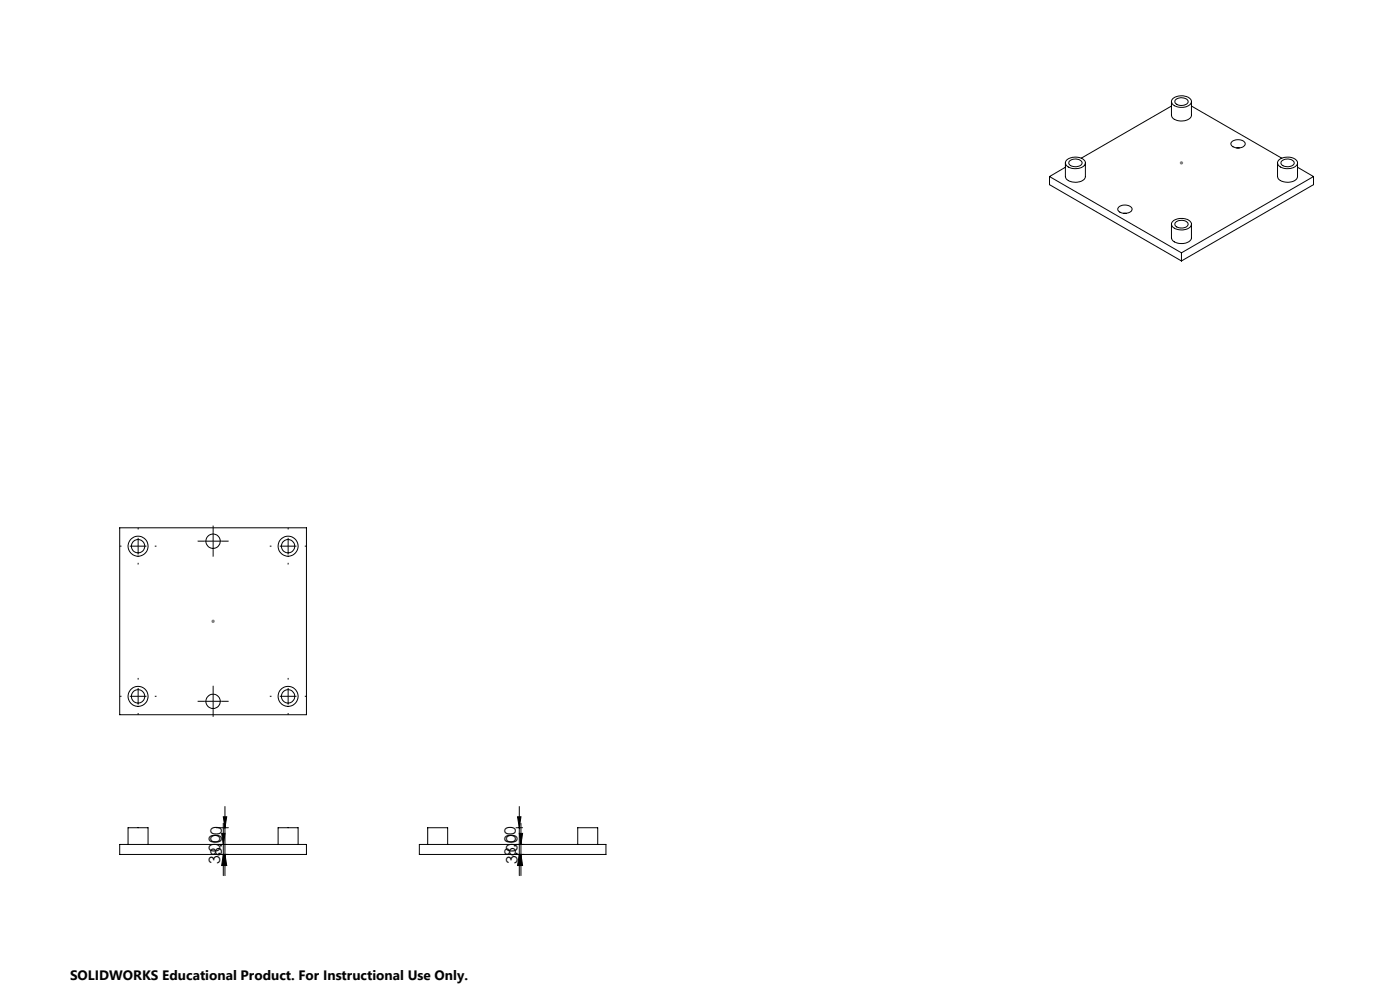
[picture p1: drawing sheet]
<svg xmlns="http://www.w3.org/2000/svg" width="420mm" height="297mm" viewBox="0 0 420 297" stroke-linecap="round" stroke-linejoin="round" font-family="sans-serif">
<g fill="none" stroke="#000" stroke-width=".3">
<path d="M351.4 30.4v4.1a3.2 3.2 0 0 0 4.3 1.6 1.95 1.95 0 0 0 1.7-1.6v-4.1M351.4 31.8l-27 15.6M351.7 29.7a4 4 0 0 1 5.7 .4 2.06 2.06 0 0 1-2.4 2.1 3 3 0 0 1-3.6-1.8zM352.6 30a2.59 2.59 0 0 1 3.8 .3 1.96 1.96 0 0 1-2.8 1.2 1.08 1.08 0 0 1-1-1.5zM357.4 31.8l27.1 15.6M314.9 52.9v2.4l39.5 22.9M314.9 52.9l39.5 22.9M319.6 48.8v4.1a3.1 3.1 0 0 0 3.9 1.6 2.07 2.07 0 0 0 2.1-1.6v-4.1M319.6 50.1l-4.7 2.8M319.9 48.1a4 4 0 0 1 5.6 .3 2.02 2.02 0 0 1-2.4 2.1 2.92 2.92 0 0 1-3.5-1.7zM320.9 48.2a2.44 2.44 0 0 1 3.7 .7 2.38 2.38 0 0 1-4 .1zM369.7 42.3a2.96 2.96 0 0 1 3.8 .5 1.77 1.77 0 0 1-2.4 1.5 1.45 1.45 0 0 1-1.7-1.6z"/>
<path d="M371.1 44.3h.7M383.3 48.8v4.1a3.1 3.1 0 0 0 3.9 1.6 2.07 2.07 0 0 0 2.1-1.6v-4.1M383.5 48.1a4 4 0 0 1 5.7 .3 2.02 2.02 0 0 1-2.4 2.1 2.92 2.92 0 0 1-3.5-1.7zM384.6 48.2a2.44 2.44 0 0 1 3.7 .7 2.38 2.38 0 0 1-4 .1zM389.3 50.1l4.8 2.8M394.1 52.9l-39.7 22.9M394.1 52.9v2.4l-39.7 22.9M335.6 62.1a2.71 2.71 0 0 1 4 .5 2.2 2.2 0 0 1-3.1 1.2 1.07 1.07 0 0 1-1-.6 1.07 1.07 0 0 1 .1-1.1zM337.1 63.9h.7M351.4 67.2v4.1a3.1 3.1 0 0 0 4 1.6 2.13 2.13 0 0 0 2-1.6v-4.1M351.7 66.5a4 4 0 0 1 5.7 .3 2.02 2.02 0 0 1-2.4 2.1 2.92 2.92 0 0 1-3.6-1.8zM352.9 66.4l.3-.1a2.26 2.26 0 0 1 3.2 .9 2.43 2.43 0 0 1-3.9 .1l.1-.5z"/>
<path d="M354.4 75.8v2.4M35.9 158.2h56v56h-56zM35.9 253.1h56v3h-56zM38.4 253.1v-5h6v5M64.9 248.1h3.6M66.5 249.8h1l-.5 3.3zM67 256.1l.5 3.3h-1zM67 244.8h1l-.5 3.3zM67 246.7v15.7M67.5 256.1l.5 3.3h-1zM67.5 241.7v20.7M83.4 253.1v-5h6v5"/>
<path d="M125.8 253.1h56v3h-56zM128.3 253.1v-5h6v5M154.8 248.1h2M155.3 244.8h1l-.5 3.3zM155.8 249.8h1l-.5 3.3zM155.8 256.1l.5 3.3h-1zM155.8 241.7v20.7M156.3 256.1l.5 3.3h-1zM156.3 246.7v15.7M173.3 253.1v-5h6v5"/>
<circle cx="41.4" cy="163.7" r="2"/>
<circle cx="41.4" cy="163.7" r="3"/>
<circle cx="63.9" cy="162.2" r="2.16"/>
<circle cx="86.4" cy="163.7" r="3"/>
<circle cx="86.4" cy="163.7" r="2.01"/>
<circle cx="41.4" cy="208.7" r="2"/>
<circle cx="41.4" cy="208.7" r="3"/>
<circle cx="63.9" cy="210.2" r="2.15"/>
<circle cx="86.4" cy="208.7" r="3"/>
<circle cx="86.4" cy="208.7" r="2.01"/>
</g>
<path d="M66.5 249.8h1l-.5 3.3zM67 256.1l.5 3.3h-1zM67 244.8h1l-.5 3.3zM67.5 256.1l.5 3.3h-1zM155.3 244.8h1l-.5 3.3zM155.8 256.1l.5 3.3h-1zM155.8 249.8h1l-.5 3.3zM156.3 256.1l.5 3.3h-1z" fill="#000"/>
<path d="M353.9 48.8h1M354.1 48.5l.7 .7M354.4 48.3v1M354.8 48.5l-.7 .7M63.4 186.2h1M63.6 185.8l.7 .7M63.9 185.7v1M64.3 185.8l-.7 .7" fill="none" stroke="#808080" stroke-width=".3"/>
<g fill="none" stroke="#000" stroke-width=".3" stroke-dasharray="15.2 1.3 1.3 1.3" stroke-linecap="butt">
<path d="M41.4 158.7v-.5M63.9 159.7v-2.2M86.4 158.7v-.5M36.4 163.7h-.5M41.4 163.7v-2.5M41.4 163.7h-2.5M41.4 163.7v2.5M41.4 163.7h2.5M41.4 168.7v.5M46.4 163.7h.5M61.4 162.2h-2.1M63.9 162.2v-2.5"/>
<path d="M63.9 162.2h-2.5M63.9 162.2v2.5M63.9 162.2h2.5M63.9 164.7v2.1M66.4 162.2h2.2M81.4 163.7h-.5M86.4 163.7v-2.5M86.4 163.7h-2.5M86.4 163.7v2.5M86.4 163.7h2.5M86.4 168.7v.5M91.4 163.7h.5"/>
<path d="M36.4 208.7h-.5M41.4 208.7v-2.5M41.4 208.7h-2.5M41.4 208.7v2.5M41.4 208.7h2.5M41.4 203.7v-.5M41.4 213.7v.5M46.4 208.7h.5M61.4 210.2h-2.1M63.9 210.2v-2.5M63.9 210.2h-2.5M63.9 210.2v2.5"/>
<path d="M63.9 210.2h2.5M63.9 207.7v-2.2M63.9 212.7v2.1M66.4 210.2h2.2M81.4 208.7h-.5M86.4 208.7v-2.5M86.4 208.7h-2.5M86.4 208.7v2.5M86.4 208.7h2.5M86.4 203.7v-.5M86.4 213.7v.5M91.4 208.7h.5"/>
</g>
<g font-size="4.7">
<text x="66.5" y="256.6" transform="rotate(-90 66.5 256.6)">8.00</text>
<text x="154.8" y="256.6" transform="rotate(-90 154.8 256.6)">8.00</text>
<text x="66" y="259.1" transform="rotate(-90 66 259.1)">3.00</text>
<text x="155.3" y="259.1" transform="rotate(-90 155.3 259.1)">3.00</text>
</g>
<text font-size="4.1" x="21" y="293.7">SOLIDWORKS Educational Product. For Instructional Use Only.</text>
</svg>
